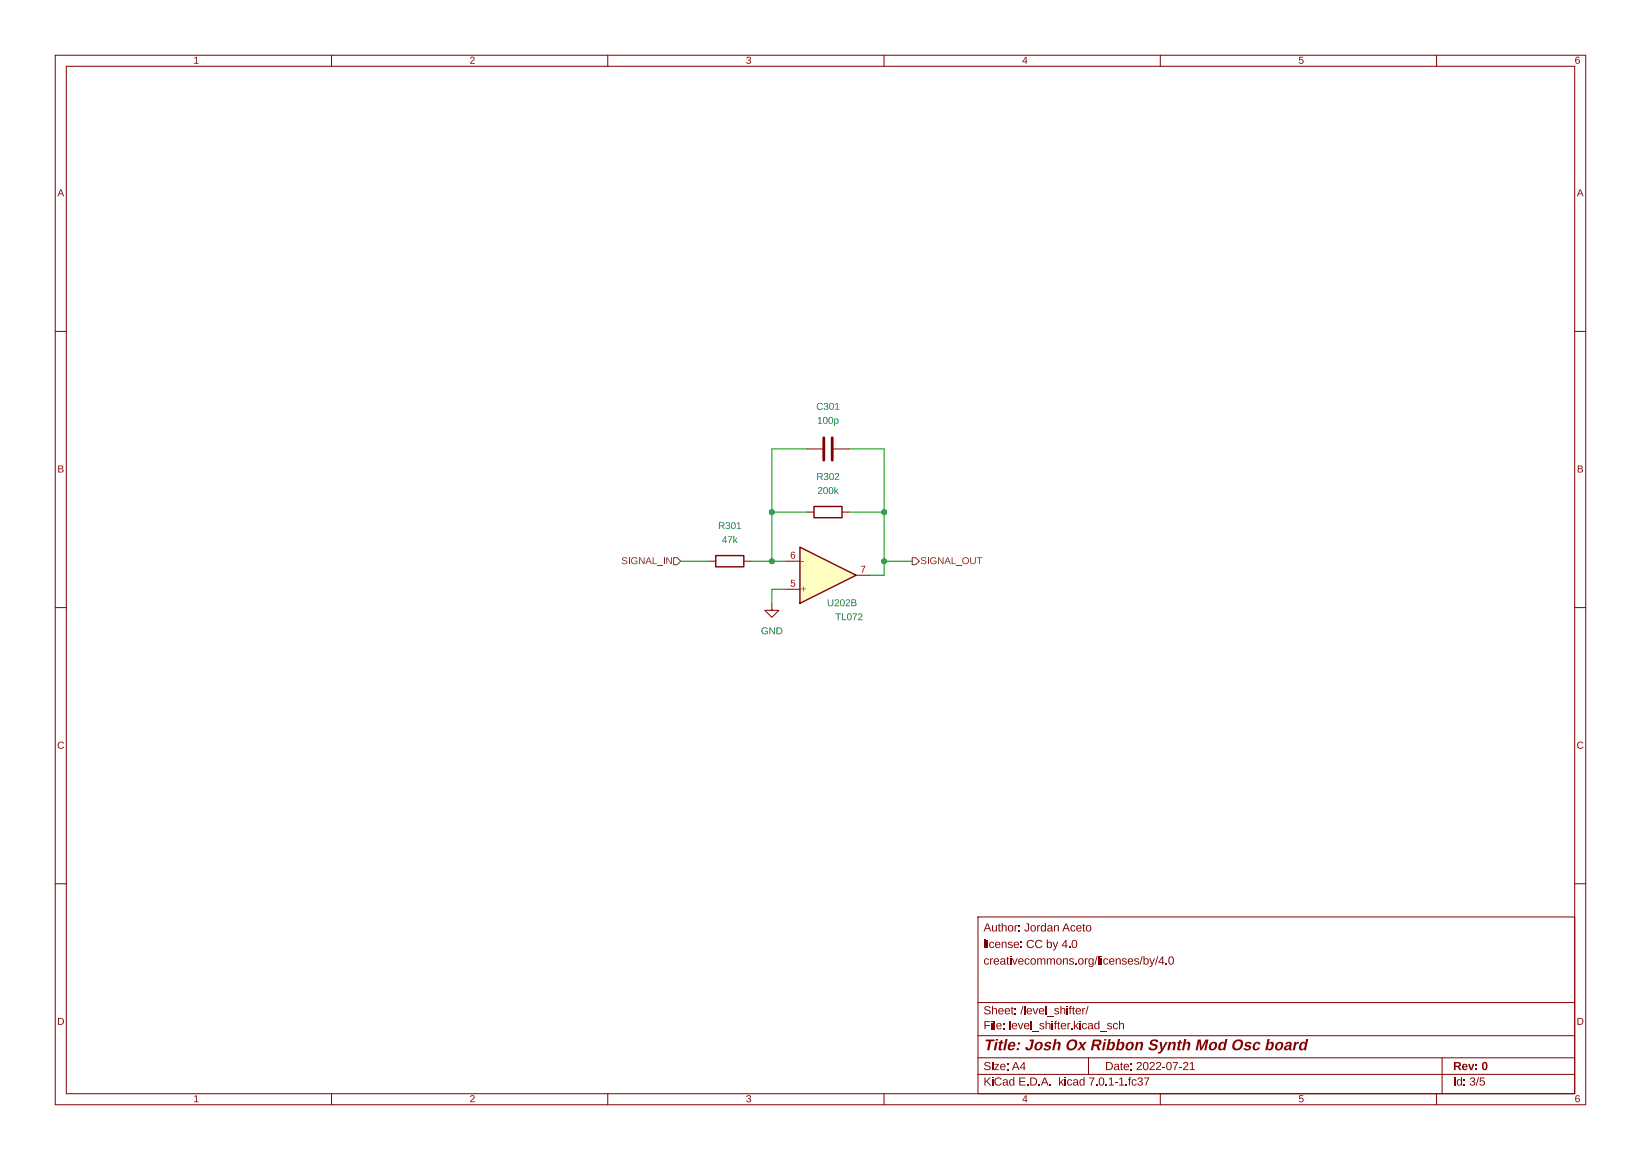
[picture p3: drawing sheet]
<svg xmlns="http://www.w3.org/2000/svg" width="297mm" height="210mm" viewBox="0 0 297 210" stroke-linecap="round" stroke-linejoin="round" font-family="sans-serif">
<g fill="none" stroke="#840000" stroke-width=".18">
<path d="M10 10h277v190h-277zM12 12h273v186h-273zM60 10v2M110 10v2M160 10v2M210 10v2M260 10v2M10 60h2M285 60h2M146 81.3h2.8M146 92.7h1.3M150.9 81.3h2.8"/>
<path d="M152.4 92.7h1.3M10 110h2M128.3 101.6h1.2M134.6 101.6h1.3M139.7 109.2v1.3h1.3l-1.3 1.3-1.3-1.3h1.3M285 110h2M10 160h2M285 160h2M177 166h108v32h-108zM60 198v2M110 198v2M160 198v2"/>
<path d="M177 194.5h108M177 191.5h108M177 187.5h108M177 181.5h108M197 191.5v3M210 198v2M260 198v2M261 191.5v6.5"/>
</g>
<path d="M147.3 91.7h5.1v2h-5.1zM129.5 100.6h5.1v2h-5.1z" fill="none" stroke="#840000" stroke-width=".25"/>
<path d="M149.1 79.2v4.1M150.6 79.2v4.1" fill="none" stroke="#840000" stroke-width=".51"/>
<path d="M144.8 99.1l10.1 5-10.1 5.1z" fill="#ffffc2"/>
<path d="M144.8 99.1l10.1 5-10.1 5.1z" fill="none" stroke="#840000" stroke-width=".25"/>
<path d="M142.2 106.7h2.6M142.2 101.6h2.6M154.9 104.1h2.6" fill="none" stroke="#840000" stroke-width=".18"/>
<path d="M121.9 101h.7l.6 .6-.6 .6h-.7zM165.1 101h.6l.7 .6-.7 .6h-.6z" fill="none" stroke="#725600" stroke-width=".18"/>
<path d="M139.7 92.7h6.3M146 81.3h-6.3v20.3M153.7 81.3h6.3v22.8h-2.5M153.7 92.7h6.3M123.2 101.6h5.1M135.9 101.6h6.3M142.2 106.7h-2.5v2.5M160 101.6h5.1" fill="none" stroke="#009600" stroke-width=".18"/>
<g fill="#009600" stroke="#009600" stroke-width=".18">
<circle cx="160" cy="101.6" r=".46"/>
<circle cx="139.7" cy="92.7" r=".46"/>
<circle cx="160" cy="92.7" r=".46"/>
<circle cx="139.7" cy="101.6" r=".46"/>
</g>
<text font-size="2.8" fill="#840000" x="178" y="191">Title: Josh Ox Ribbon Synth Mod Osc board</text>
<g font-size="2.1" fill="#840000">
<text x="178" y="172.3">license: CC by 4.0</text>
<text x="178" y="169.3">Author: Jordan Aceto</text>
<text x="178" y="175.3">creativecommons.org/licenses/by/4.0</text>
<text x="178" y="184.3">Sheet: /level_shifter/</text>
<text x="178" y="187">File: level_shifter.kicad_sch</text>
<text x="178" y="197.2">KiCad E.D.A. kicad 7.0.1-1.fc37</text>
<text x="178" y="194.4">Size: A4</text>
<text x="200" y="194.4">Date: 2022-07-21</text>
<text x="263" y="194.4">Rev: 0</text>
<text x="263" y="197.2">Id: 3/5</text>
</g>
<g font-size="1.8" fill="#840000">
<text x="35" y="12.1">1</text>
<text x="85" y="12.1">2</text>
<text x="135" y="12.1">3</text>
<text x="185" y="12.1">4</text>
<text x="235" y="12.1">5</text>
<text x="285" y="12.1">6</text>
<text x="10.4" y="36.1">A</text>
<text x="285.4" y="36.1">A</text>
<text x="10.4" y="86.1">B</text>
<text x="285.4" y="86.1">B</text>
<text x="10.3" y="136.1">C</text>
<text x="285.3" y="136.1">C</text>
<text x="10.3" y="186.1">D</text>
<text x="285.3" y="186.1">D</text>
<text x="35" y="200.1">1</text>
<text x="85" y="200.1">2</text>
<text x="135" y="200.1">3</text>
<text x="185" y="200.1">4</text>
<text x="235" y="200.1">5</text>
<text x="285" y="200.1">6</text>
</g>
<g font-size="1.8" fill="#006464">
<text x="147.7" y="74.7">C301</text>
<text x="147.9" y="77.3">100p</text>
<text x="147.7" y="87.4">R302</text>
<text x="147.9" y="90">200k</text>
<text x="130" y="96.3">R301</text>
<text x="130.6" y="98.8">47k</text>
<text x="144.9" y="107.7">+</text>
<text x="144.9" y="102.7">-</text>
<text x="149.7" y="110.3">U202B</text>
<text x="151.1" y="112.8">TL072</text>
<text x="137.7" y="115.4">GND</text>
</g>
<g font-size="1.8" fill="#a90000">
<text x="143" y="101.3">6</text>
<text x="143" y="106.4">5</text>
<text x="155.7" y="103.9">7</text>
</g>
<g font-size="1.8" fill="#725600">
<text x="112.4" y="102.7">SIGNAL_IN</text>
<text x="166.6" y="102.7">SIGNAL_OUT</text>
</g>
</svg>
